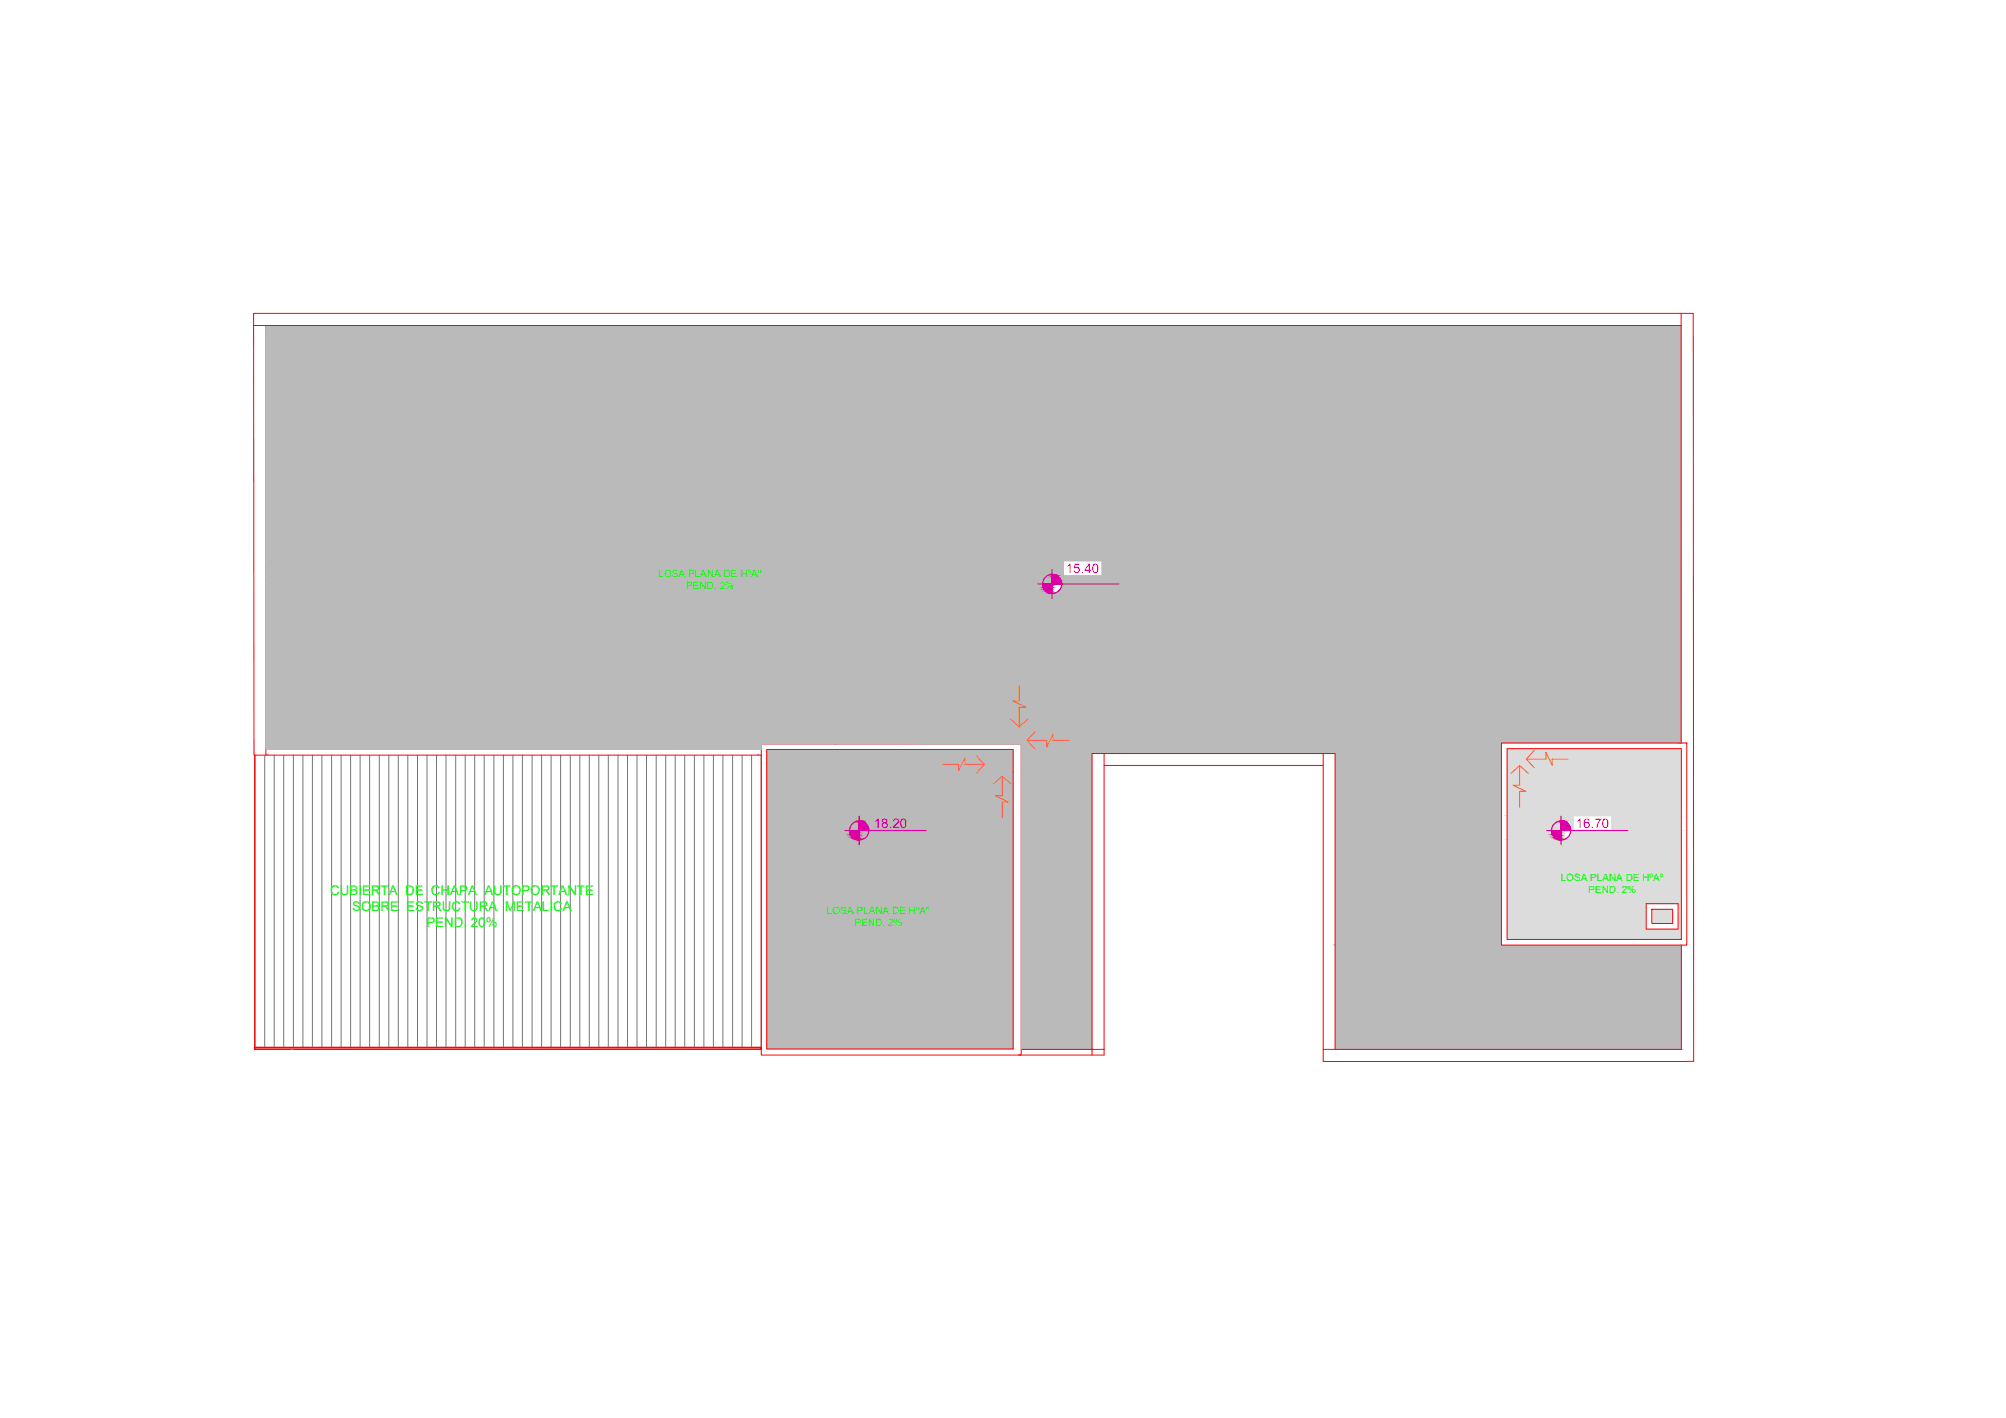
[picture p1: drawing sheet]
<svg xmlns="http://www.w3.org/2000/svg" width="420mm" height="297mm" viewBox="0 0 420 297" stroke-linecap="round" stroke-linejoin="round" font-family="sans-serif">
<!-- layer: HATCH1 -->
<g fill="none" stroke="#767676" stroke-width=".21">
<path d="M53.5 158.2v61.2M55.4 158.2v61.2M57.4 158.2v61.2M59.4 158.2v61.2M61.5 158.2v61.2M63.4 158.2v61.2M65.4 158.2v61.2M67.4 158.2v61.2M69.5 158.2v61.2M71.4 158.2v61.2M73.4 158.2v61.2M75.4 158.2v61.2"/>
<path d="M77.4 158.2v61.2M79.4 158.2v61.2M81.4 158.2v61.2M83.4 158.2v61.2M85.4 158.2v61.2M87.4 158.2v61.2M89.4 158.2v61.2M91.4 158.2v61.2M93.4 158.2v61.2M95.4 158.2v61.2M97.4 158.2v61.2M99.4 158.2v61.2"/>
<path d="M101.4 158.2v61.2M103.4 158.2v61.2M105.4 158.2v61.2M107.4 158.2v61.2M109.4 158.2v61.2M111.4 158.2v61.2M113.4 158.2v61.2M115.4 158.2v61.2M117.4 158.2v61.2M119.5 158.2v61.2M121.4 158.2v61.2M123.4 158.2v61.2"/>
<path d="M125.4 158.2v61.2M127.4 158.2v61.2M129.4 158.2v61.2M131.4 158.2v61.2M133.4 158.2v61.2M135.4 158.2v61.2M137.4 158.2v61.2M139.4 158.2v61.2M141.4 158.2v61.2M143.4 158.2v61.2M145.4 158.2v61.2M147.4 158.2v61.2"/>
<path d="M149.4 158.2v61.2M151.4 158.2v61.2M153.4 158.2v61.2M155.4 158.2v61.2M157.4 158.2v61.2M159.4 158.2v61.2"/>
</g>
<!-- layer: ROOF -->
<g fill="none" stroke="#f00" stroke-width=".21">
<path d="M53.1 68.2h.1M53.1 68.2h299v-2.6h2.6v156.7l-77.6 .1v-2.6h75.1M352.1 65.6h-299l.1 92.6h2.5v-90M352.1 68.2v87.4M53.3 158.2v61.6M55.7 157h103.8M55.7 158.2h103.8M159.5 155.9h54.4v65.1h-54.4zM160.6 157h51.6v62.7h-51.6zM228.7 157.8h2.6v62h-2.6zM231.3 157.8h45.8M314.5 155.6h38.8v42.4h-38.8z"/>
<path d="M315.7 156.8h36.5v40h-36.5zM231.3 160.3h45.8v-2.5h2.5v62M277.1 160.3v59.5M344.8 189.3h6.7v5.3h-6.7zM346 190.5h4.3v2.9h-4.3zM352.2 198v21.8M53.3 219.4v.4h106.2v-.4h-106.2h106.2v.4h-106.2zM214 219.8h14.8M228.7 219.8v1.2M231.3 219.8v1.2h-18"/>
</g>
<!-- layer: PDF_A-GENM -->
<path d="M56 158h.1M158.7 158h.1" fill="none" stroke="#808080" stroke-width=".21"/>
<!-- layer: HATCH2 -->
<g fill="#bababa" stroke="#bababa" stroke-width=".21">
<path d="M160.6 157l51.6 4.7v-4.7zM160.6 157l51.6 4.7h-51.6z"/>
<path d="M160.6 161.7l51.6 58v-58zM160.6 161.7l51.6 58h-51.6z"/>
<path d="M55.7 68.2l296.4 49.3v-49.3zM55.7 68.2l296.4 49.3h-296.4z"/>
<path d="M55.7 117.5l167 3.1v-3.1zM55.7 117.5l167 3.1h-167z"/>
<path d="M230.8 117.5l121.3 3.1v-3.1zM230.8 117.5l121.3 3.1h-121.3z"/>
<path d="M55.7 120.6l296.4 1.7v-1.7zM55.7 120.6l296.4 1.7h-296.4z"/>
<path d="M222.4 122.3l129.7 .4v-.4zM222.4 122.3l129.7 .4h-129.8z"/>
<path d="M222.3 122.7l129.8 .3v-.3zM222.3 122.7l129.8 .3h-129.9z"/>
<path d="M222.2 123l129.9 .3v-.3zM222.2 123l129.9 .3h-130z"/>
<path d="M222.1 123.3l130 .3v-.3zM222.1 123.3l130 .3h-130.2z"/>
<path d="M221.9 123.6l130.2 .3v-.3zM221.9 123.6l130.2 .3h-130.5z"/>
<path d="M221.6 123.9l130.5 .2v-.2zM221.3 124.1l.3-.2 130.5 .2z"/>
<path d="M221.3 124.1l130.8 .1v-.1zM221.1 124.2l.2-.1 130.8 .1z"/>
<path d="M221.1 124.2l131 .1zM220.7 124.3h131.4z"/>
<path d="M220.7 124.3h131.4zM220.3 124.3h131.8z"/>
<path d="M55.7 122.3l164.6 2v-2zM55.7 122.3l164.6 2h-164.6z"/>
<path d="M55.7 124.3l296.4 31.3v-31.3zM55.7 124.3l296.4 31.3h-296.4z"/>
<path d="M55.7 155.6l258.8 .3v-.3zM55.7 155.6l258.8 .3h-258.8z"/>
<path d="M55.7 155.9l103.8 1.1v-1.1zM55.7 155.9l103.8 1.1h-103.8z"/>
<path d="M213.9 155.9l100.6 1.9v-1.9zM213.9 155.9l100.6 1.9h-100.6z"/>
<path d="M279.6 157.8l34.9 40.2v-40.2zM279.6 157.8l34.9 40.2h-34.9z"/>
<path d="M279.6 198l72.6 21.8v-21.8zM279.6 198l72.6 21.8h-72.6z"/>
<path d="M213.9 157.8l14.8 62v-62zM213.9 157.8l14.8 62h-14.8zM213.9 219.8h14.8zM213.9 219.8h14.8z"/>
</g>
<!-- layer: PDF_A-DETL-MBND -->
<path d="M60.9 219.8h.4" fill="none" stroke="#808080" stroke-width=".21"/>
<!-- layer: HACTH3 -->
<g fill="#dcdcdc" stroke="#dcdcdc" stroke-width=".21">
<path d="M315.7 156.8l36.5 14.1v-14.1zM315.7 156.8l36.5 14.1h-36.5z"/>
<path d="M315.7 170.9l13.9 3.1v-3.1zM315.7 170.9l13.9 3.1h-13.9z"/>
<path d="M337.6 170.9l14.6 3.1v-3.1zM337.6 170.9l14.6 3.1h-14.6z"/>
<path d="M315.7 174h36.5zM315.7 174h36.5z"/>
<path d="M329 174l23.2 .3v-.3zM329 174l23.2 .3h-23.2z"/>
<path d="M329 174.3l23.2 .4v-.4zM329 174.3l23.2 .4h-23.4z"/>
<path d="M328.8 174.7l23.4 .3v-.3zM328.8 174.7l23.4 .3h-23.5z"/>
<path d="M328.7 175l23.5 .2v-.2zM328.7 175l23.5 .2h-23.7z"/>
<path d="M328.5 175.2l23.7 .3v-.3zM328.2 175.5l.3-.3 23.7 .3z"/>
<path d="M328.2 175.5l24 .2v-.2zM327.9 175.7l.3-.2 24 .2z"/>
<path d="M327.9 175.7l24.3 .1v-.1zM327.6 175.8l.3-.1 24.3 .1z"/>
<path d="M327.6 175.8l24.6 .1zM327.3 175.9h24.9z"/>
<path d="M327.3 175.9l24.9 .1zM327 176h25.2z"/>
<path d="M315.7 174l11.3 2v-2zM315.7 174l11.3 2h-11.3z"/>
<path d="M315.7 176l36.5 13.3v-13.3zM315.7 176l36.5 13.3h-36.5z"/>
<path d="M346 190.5l4.3 2.9v-2.9zM346 190.5l4.3 2.9h-4.3z"/>
<path d="M351.5 189.3l.7 5.3v-5.3zM351.5 189.3l.7 5.3h-.7z"/>
<path d="M315.7 189.3l29.1 5.3v-5.3zM315.7 189.3l29.1 5.3h-29.1z"/>
<path d="M315.7 194.6l36.5 2.2v-2.2zM315.7 194.6l36.5 2.2h-36.5z"/>
</g>
<!-- layer: SIMBOL_LEVELS -->
<g fill="#dd00a5" stroke="#dd00a5" stroke-width=".21">
<path d="M179.2 175.8h.7l-.3 .1z"/>
<path d="M219.6 124.2h.7l-.4 .1z"/>
<path d="M326.2 175.8h.8l-.4 .1z"/>
<path d="M179.9 171.9l.4 .1zM179.9 172h.4zM179.9 172.1h.7zM179.9 172.1h.7l-.7 .1zM179.9 172.2h1.1l-.4-.1zM179.9 172.2h1.1l-1.1 .2zM179.9 172.4h1.4l-.3-.2zM179.9 172.4h1.4l-1.4 .3zM179.9 172.7h1.6l-.2-.3zM179.9 172.7h1.6l-1.6 .3zM179.9 173h1.8l-.2-.3zM179.9 173h1.8l-1.8 .3zM179.9 173.3h1.9l-.1-.3zM179.9 173.3h1.9l-1.9 .3zM179.9 173.6h2l-.1-.3zM179.9 173.6h2l-2 .4zM179.9 174h2.1l-.1-.4z"/>
<path d="M178 174h1.9l-1.9 .4zM178 174.4h1.9v-.4zM178 174.4h1.9l-1.8 .3zM178.1 174.7h1.8v-.3zM178.1 174.7h1.8l-1.6 .4zM178.3 175.1h1.6v-.4zM178.3 175.1h1.6l-1.4 .3zM178.5 175.4h1.4v-.3zM178.5 175.4h1.4l-1.1 .2zM178.8 175.6h1.1v-.2zM178.8 175.6h1.1l-.7 .2zM179.2 175.8h.7v-.2z"/>
<path d="M179.6 175.9l.3-.1v.1zM179.6 175.9l.3 .1z"/>
<path d="M220.3 120.3l.4 .1zM220.3 120.4h.4zM220.3 120.5h.8zM220.3 120.5h.8l-.8 .1zM220.3 120.6h1l-.2-.1zM220.3 120.6h1l-1 .2zM220.3 120.8h1.3l-.3-.2zM220.3 120.8h1.3l-1.3 .3zM220.3 121.1h1.6l-.3-.3zM220.3 121.1h1.6l-1.6 .3zM220.3 121.4h1.8l-.2-.3zM220.3 121.4h1.8l-1.8 .3zM220.3 121.7h1.9l-.1-.3zM220.3 121.7h1.9l-1.9 .3zM220.3 122h2l-.1-.3zM220.3 122h2l-2 .3zM220.3 122.3h2.1l-.1-.3z"/>
<path d="M218.3 122.3h2l-1.9 .4zM218.4 122.7h1.9v-.4zM218.4 122.7h1.9l-1.8 .4zM218.5 123.1h1.8v-.4zM218.5 123.1h1.8l-1.6 .3zM218.7 123.4h1.6v-.3zM218.7 123.4h1.6l-1.4 .4zM218.9 123.8h1.4v-.4zM218.9 123.8h1.4l-1.1 .2zM219.2 124h1.1v-.2zM219.2 124h1.1l-.7 .2zM219.6 124.2h.7v-.2z"/>
<path d="M219.9 124.3l.4-.1v.1zM219.9 124.3h.4z"/>
<path d="M327 171.9l.3 .1zM327 172h.3zM327 172.1h.6zM327 172.1h.6l-.6 .1zM327 172.2h.9l-.3-.1zM327 172.2h.9l-.9 .2zM327 172.4h1.2l-.3-.2zM327 172.4h1.2l-1.2 .3zM327 172.7h1.5l-.3-.3zM327 172.7h1.5l-1.5 .3zM327 173h1.7l-.2-.3zM327 173h1.7l-1.7 .3zM327 173.3h1.8l-.1-.3zM327 173.3h1.8l-1.8 .3zM327 173.6h1.9l-.1-.3zM327 173.6h1.9l-1.9 .4zM327 174h2l-.1-.4z"/>
<path d="M325 174h2l-2 .4zM325 174.4h2v-.4zM325 174.4h2l-1.9 .3zM325.1 174.7h1.9v-.3zM325.1 174.7h1.9l-1.7 .4zM325.3 175.1h1.7v-.4zM325.3 175.1h1.7l-1.5 .3zM325.5 175.4h1.5v-.3zM325.5 175.4h1.5l-1.1 .2zM325.9 175.6h1.1v-.2zM325.9 175.6h1.1l-.8 .2zM326.2 175.8h.8v-.2z"/>
<path d="M326.6 175.9l.4-.1v.1zM326.6 175.9l.4 .1z"/>
</g>
<g fill="none" stroke="#dd00a5" stroke-width=".25">
<path d="M220.3 119.3v6M217.4 122.3h16.9M176.9 174h17.1M179.9 171v5.9M324 174h17M327 171v5.9"/>
<circle cx="220.4" cy="122.3" r="2.01"/>
<circle cx="180" cy="174" r="2.01"/>
<circle cx="327" cy="174" r="2.01"/>
</g>
<!-- layer: AUX_ROOF -->
<path d="M204.5 158.4l1.7 1.7-1.7 1.9M211.7 150.7l1.8 1.6 1.8-1.6M213.5 143.5v3.3h-1.3l2.7 1.4h-1.4v4.1M215.1 155.1h4.1v1.4l1.3-2.7v1.3h3.3M216.8 153.3l-1.7 1.8 1.7 1.8M319.7 159h4.1v-1.4l1.3 2.7v-1.3h3.3M321.3 157.2l-1.6 1.8 1.6 1.8M197.5 160.1h3.3v1.3l1.3-2.7v1.4h4.1M208.1 164.2l1.8-1.6 1.8 1.6M209.9 162.6v4.1h-1.4l2.7 1.3h-1.3v3.3M316.5 162l1.8-1.6 1.8 1.6M318.3 160.4v4.1h-1.4l2.7 1.3h-1.3v3.3" fill="none" stroke="#ff7f00" stroke-width=".21"/>
<g font-size="2.8" fill="#f0f">
<text x="223.3" y="120">15.40</text>
<text x="183" y="173.4">18.20</text>
<text x="330.1" y="173.4">16.70</text>
</g>
<g font-size="2.8" fill="#0f0">
<text x="69.2" y="187.4">CUBIERTA DE CHAPA AUTOPORTANTE</text>
<text x="73.8" y="190.8">SOBRE ESTRUCTURA METALICA</text>
<text x="89.3" y="194.2">PEND. 20%</text>
</g>
<g font-size="2.1" fill="#0f0">
<text x="138" y="120.9">LOSA PLANA DE HºAº</text>
<text x="143.7" y="123.4">PEND. 2%</text>
<text x="326.9" y="184.6">LOSA PLANA DE HºAº</text>
<text x="173.2" y="191.4">LOSA PLANA DE HºAº</text>
<text x="332.7" y="187.1">PEND. 2%</text>
<text x="179" y="193.9">PEND. 2%</text>
</g>
</svg>
